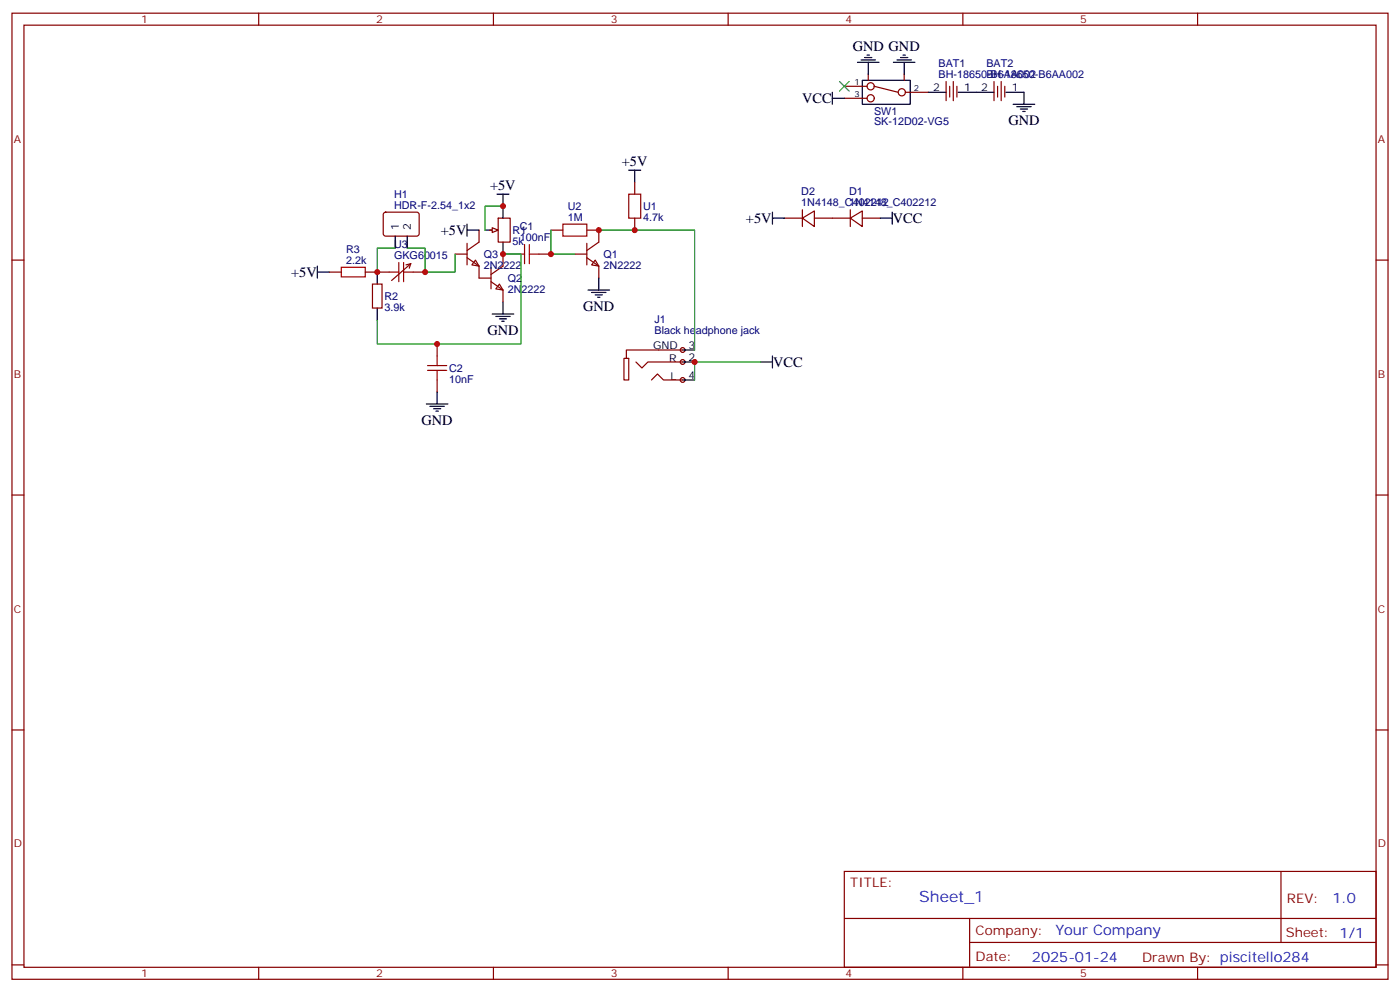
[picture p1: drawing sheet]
<svg xmlns="http://www.w3.org/2000/svg" width="412mm" height="292mm" viewBox="0 0 412 292" stroke-linecap="round" stroke-linejoin="round" font-family="sans-serif">
<g fill="none" stroke="#870000" stroke-width=".35">
<path d="M3.5 3.9h405.4v284.3h-405.4zM7.1 7.4h398.2v277.3h-398.2zM76.2 3.9v3.5M145.3 3.9v3.5M214.5 3.9v3.5M283.6 3.9v3.5M352.8 3.9v3.5M248.7 28.9h6.7M248.7 25.4h6.7M255.8 21.9v1.7M257.5 25.4l7.1 1.8M266.3 21.9v1.7"/>
<path d="M266.7 27.2h6.7M278.7 24v5.6M279.8 25.4v3.2M280.8 24v5.6M281.9 25.4v3.2M3.5 76.6h3.6M405.3 76.6h3.6M3.5 145.7h3.6M405.3 145.7h3.6M3.5 214.8h3.6M405.3 214.8h3.6M248.7 256.5h156.6v28.2h-156.6z"/>
<path d="M377.3 256.5v20.9M248.7 270.3h156.5M285.6 277.4h119.6M285.6 270.3v14.1M3.5 284h3.6M76.2 284.7v3.5M145.3 284.7v3.5M214.5 284.7v3.5M283.6 284.7v3.5M352.8 284.7v3.5M405.3 284h3.6"/>
<circle cx="256.5" cy="28.9" r="1.06"/>
<circle cx="256.5" cy="25.4" r="1.06"/>
<circle cx="265.6" cy="27.2" r="1.06"/>
</g>
<path d="M245.2 28.9h3.5M245.2 27.2v3.5M254 23.6h14.1v7.1h-14.1zM273.4 27.2h5.3M282.2 27.2h5.3M224 106.5h3.5M227.5 104.8v3.5" fill="none" stroke="#000" stroke-width=".35"/>
<path d="M247.3 24l2.8 2.8M250.1 24l-2.8 2.8" fill="none" stroke="#3c3" stroke-width=".35"/>
<g fill="#f0f0f0" stroke="#870000" stroke-width=".35">
<circle cx="201.1" cy="103" r=".71"/>
<circle cx="201.1" cy="106.5" r=".71"/>
<circle cx="201.1" cy="111.8" r=".71"/>
</g>
<g fill="none" stroke="#000" stroke-width=".35">
<path d="M185.2 50.1h3.5M187 50.1v3.5M142.9 67.7h3.5M148.2 60.7v3.5M148.2 71.3v3.5M227.5 64.2h3.6M227.5 62.4v3.6M259.3 64.2h3.5M262.8 62.4v3.6M173.2 85.4h6.4M174.3 86.1h4.2M175.3 86.8h2.1"/>
<path d="M176 87.5h.7M176.4 81.8v3.6M201.1 111.8h3.5M201.1 106.5h3.5M201.1 103h3.5"/>
</g>
<g fill="none" stroke="#870000" stroke-width=".35">
<path d="M187 53.6v3.5M144.3 67.7h1.7M146.8 64.2h3.5v7.1h-3.5zM148.2 74.8h3.5M158.7 74.8h3.6M162.3 67.7h3.5M169.3 74.8h3.6M172.9 67.7h3.5v3.6l-3.5 2.4M172.9 75.8l3.5 2.5v3.5M172.9 71.6v6.4M175.3 76.6l1.1 1.7-2.1-.3zM187 64.2v3.5"/>
<path d="M231.1 64.2h5.3M236.4 64.2l3.5-2.1v4.6zM236.4 61.7v5M239.9 64.2h10.6M250.5 64.2l3.5-2.1v4.6zM250.5 61.7v5M254 64.2h5.3M187.3 106.5l1.8 1.8 1.8-1.8h10.2M191.9 111.8l1.8-1.7 1.7 1.7h5.7M201.1 103h-16.6v2.5h-.7v6.3h1.4v-6.3h-.7"/>
</g>
<path d="M162.3 67.7v7.1h7M176.4 67.7h28.2v35.3M224 106.5h-19.4v5.3" fill="none" stroke="#008700" stroke-width=".35"/>
<path d="M185.2 57.1h3.5v7.1h-3.5zM151.7 74.8h2.8M154.5 72v5.6M155.9 74.8h2.8M155.9 72v5.6M165.8 66h7.1v3.5h-7.1z" fill="none" stroke="#a10000" stroke-width=".35"/>
<path d="M145 67l1.8 .7-1.8 .7z" fill="#f0f0f0" stroke="#870000" stroke-width=".35"/>
<g fill="none" stroke="#000" stroke-width=".35">
<path d="M252.6 18.3h6.3M253.6 17.6h4.3M254.7 16.9h2.1M255.4 16.2h.7M255.8 18.3v3.6M263.2 18.3h6.3M264.2 17.6h4.3M265.3 16.9h2.1M266 16.2h.7M266.3 18.3v3.6M287.5 27.2h5.3M296.3 27.2h5.3v3.5"/>
<path d="M298.4 30.7h6.4M299.5 31.4h4.2M300.6 32.1h2.1M301.3 32.8h.7M146.4 57.1h3.5M148.2 57.1v3.6M93.5 78.3v3.5M116.4 69.5v3.5M119.9 69.5v3.5M137.6 67.7h3.5M137.6 66v3.5M93.5 80.1h3.5"/>
<path d="M111.1 80.1v3.5M111.1 90.7v3.5M145 92.4h6.3M146 93.1h4.3M147.1 93.8h2.1M147.8 94.5h.7M148.2 88.9v3.5M125.6 118.9h6.3M126.6 119.6h4.3M128.8 115.4v3.5M127.7 120.3h2.1M128.4 121h.7"/>
</g>
<path d="M116.4 73h-5.3v7.1M119.9 73h5.3v7.1h8.9v-5.3M148.2 60.7h-5.3v7M148.2 74.8h5.3v26.4h-42.4v-7" fill="none" stroke="#008700" stroke-width=".35"/>
<g fill="none" stroke="#870000" stroke-width=".35">
<path d="M292.8 24v5.6M293.9 25.4v3.2M294.9 24v5.6M296 25.4v3.2M113.1 62.6l.5-.2 9.4 .1 .5 .6-.1 6-.6 .4-9.5-.1-.4-.6v-5.7zM121 77.6l-5.6 4.9M121 77.6l-.5 1.3M121 77.6l-1.4 .4M134.1 74.8h3.5M137.6 75.8l3.5 2.5v3.5h3.5M137.6 71.6v6.4M140.1 76.6l1 1.7-2.1-.3z"/>
<path d="M141.1 67.7v3.6l-3.5 2.4M144.6 78.7v6.3M148.2 74.8v3.5l-3.6 2.5M97 80.1h3.5M107.6 80.1h7.1M109.7 83.6h2.8v7.1h-2.8zM121.7 80.1h3.5M144.6 82.9l3.6 2.5v3.5M147.1 83.6l1.1 1.8-2.2-.4zM128.8 101.2v3.6M128.8 111.8v3.6"/>
</g>
<path d="M100.5 78.7h7.1v2.8h-7.1zM117.5 77.3v5.6M118.9 77.3v5.6M114.7 80.1h2.8M118.9 80.1h2.8M125.9 109h5.7M125.9 107.6h5.7M128.8 104.8v2.8M128.8 109v2.8" fill="none" stroke="#a10000" stroke-width=".35"/>
<g fill="#c00">
<circle cx="204.6" cy="106.5" r=".88"/>
<circle cx="187" cy="67.7" r=".88"/>
<circle cx="176.4" cy="67.7" r=".88"/>
<circle cx="162.3" cy="74.8" r=".88"/>
<circle cx="148.2" cy="60.7" r=".88"/>
<circle cx="148.2" cy="74.8" r=".88"/>
<circle cx="125.2" cy="80.1" r=".88"/>
<circle cx="111.1" cy="80.1" r=".88"/>
<circle cx="128.8" cy="101.2" r=".88"/>
</g>
<text font-size="4.6" fill="#00f" x="270.8" y="265.5">Sheet_1</text>
<g font-size="4.2">
<text x="251.2" y="15.1">GND GND</text>
<text x="236.3" y="30.4">VCC</text>
<text x="297" y="36.7">GND</text>
<text x="183.2" y="49">+5V</text>
<text x="144.3" y="56">+5V</text>
<text x="219.7" y="65.6">+5V</text>
<text x="263" y="65.7">VCC</text>
<text x="129.8" y="69.2">+5V</text>
<text x="85.7" y="81.5">+5V</text>
<text x="171.8" y="91.4">GND</text>
<text x="143.6" y="98.5">GND</text>
<text x="227.7" y="108">VCC</text>
<text x="124.2" y="124.9">GND</text>
</g>
<g font-size="4.2" fill="#00f">
<text x="392.5" y="265.7">1.0</text>
<text x="310.9" y="275.3">Your Company</text>
<text x="304" y="283.1">2025-01-24</text>
</g>
<g font-size="3.9" fill="#800">
<text x="250.5" y="261.1">TITLE:</text>
<text x="379.1" y="265.7">REV:</text>
<text x="287.4" y="275.3">Company:</text>
<text x="378.7" y="275.9">Sheet: 1/1</text>
<text x="287.4" y="282.9">Date:</text>
<text x="336.4" y="283">Drawn By: piscitello284</text>
</g>
<g font-size="3.2" fill="#800">
<text x="41.6" y="6.9">1</text>
<text x="110.8" y="6.9">2</text>
<text x="179.9" y="6.9">3</text>
<text x="249.1" y="6.9">4</text>
<text x="318.2" y="6.9">5</text>
<text x="4.1" y="42">A</text>
<text x="405.9" y="42">A</text>
<text x="4.1" y="111.1">B</text>
<text x="405.9" y="111.1">B</text>
<text x="4.1" y="180.3">C</text>
<text x="405.9" y="180.3">C</text>
<text x="4.1" y="249.4">D</text>
<text x="405.9" y="249.4">D</text>
<text x="41.6" y="287.7">1</text>
<text x="110.8" y="287.7">2</text>
<text x="179.9" y="287.7">3</text>
<text x="249.1" y="287.7">4</text>
<text x="318.2" y="287.7">5</text>
</g>
<g font-size="3.2" fill="#000080">
<text x="276.5" y="22.9">BH-18650-B6AA002</text>
<text x="276.5" y="19.8">BAT1</text>
<text x="290.6" y="22.9">BH-18650-B6AA002</text>
<text x="290.6" y="19.8">BAT2</text>
<text x="257.5" y="33.7">SW1</text>
<text x="257.5" y="36.9">SK-12D02-VG5</text>
<text x="116.1" y="58.2">H1</text>
<text x="236" y="57.5">D2</text>
<text x="250.1" y="57.5">D1</text>
<text x="116.1" y="61.4">HDR-F-2.54_1x2</text>
<text x="167.2" y="64.9">1M</text>
<text x="167.2" y="61.7">U2</text>
<text x="189.4" y="65">4.7k</text>
<text x="189.4" y="61.8">U1</text>
<text x="236" y="60.7">1N4148_C402212</text>
<text x="250.1" y="60.7">1N4148_C402212</text>
<text x="151" y="68.9">R1</text>
<text x="153.1" y="70.9">100nF</text>
<text x="153.1" y="67.7">C1</text>
<text x="102" y="77.6">2.2k</text>
<text x="102" y="74.5">R3</text>
<text x="116.1" y="76.2">GKG60015</text>
<text x="116.1" y="73.1">U3</text>
<text x="142.5" y="75.9">Q3</text>
<text x="151" y="72">5k</text>
<text x="177.8" y="75.9">Q1</text>
<text x="142.5" y="79.1">2N2222</text>
<text x="149.6" y="83">Q2</text>
<text x="177.8" y="79.1">2N2222</text>
<text x="113.2" y="88.3">R2</text>
<text x="149.6" y="86.1">2N2222</text>
<text x="113.2" y="91.5">3.9k</text>
<text x="192.8" y="95.2">J1</text>
<text x="192.8" y="98.4">Black headphone jack</text>
<text x="132.3" y="112.6">10nF</text>
<text x="132.3" y="109.4">C2</text>
</g>
<g font-size="3.2">
<text x="274.9" y="26.8">2</text>
<text x="284" y="26.8">1</text>
<text x="289" y="26.8">2</text>
<text x="298.1" y="26.8">1</text>
<text x="117.5" y="67.7" transform="rotate(-90 117.5 67.7)">1</text>
<text x="121" y="67.7" transform="rotate(-90 121 67.7)">2</text>
<text x="192.4" y="102.7">GND</text>
<text x="197.1" y="106.5">R</text>
<text x="202.8" y="106.2">2</text>
<text x="202.8" y="102.7">3</text>
<text x="197.6" y="111.8">L</text>
<text x="202.8" y="111.5">4</text>
</g>
<g font-size="2.5">
<text x="251.7" y="28.6">3</text>
<text x="251.7" y="25">1</text>
<text x="269.2" y="26.8">2</text>
</g>
</svg>
